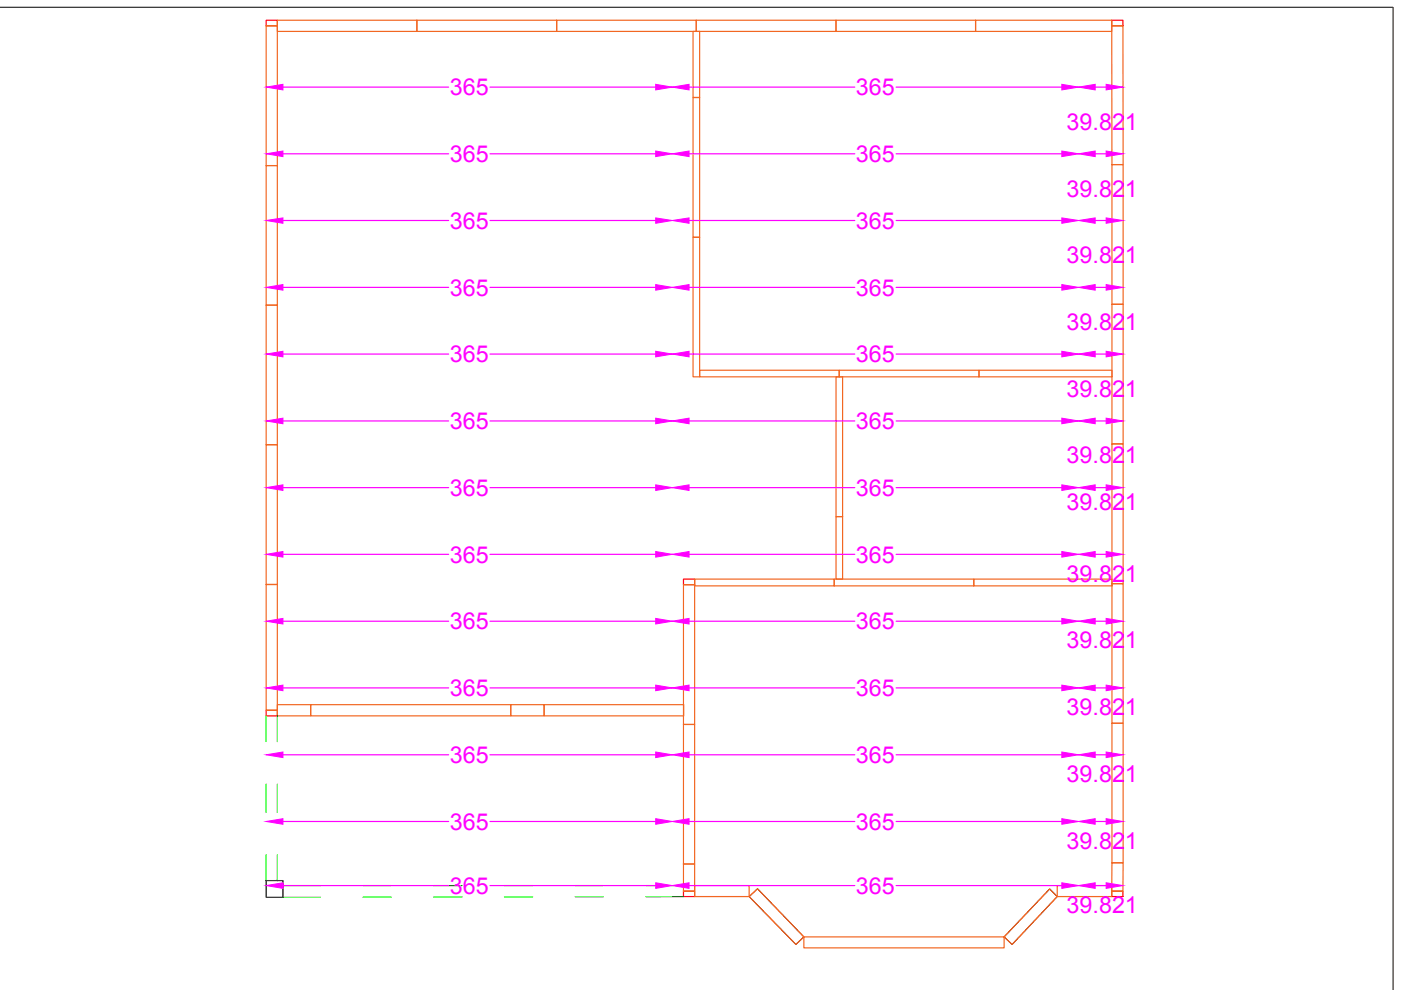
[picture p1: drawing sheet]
<svg xmlns="http://www.w3.org/2000/svg" width="297mm" height="210mm" viewBox="0 0 297 210" stroke-linecap="round" stroke-linejoin="round" font-family="sans-serif">
<!-- layer: 0 -->
<path d="M0 1.5h295.4v208.4" fill="none" stroke="#000" stroke-width=".21"/>
<path d="M56.4 4.3h2.4v1.2h-2.4zM235.7 4.3h2.4v1.2h-2.4zM144.9 122.8h2.4v1.2h-2.4zM56.4 150.6h2.4v1.2h-2.4zM144.9 188.9h2.4v1.2h-2.4zM235.7 188.9h2.4v1.2h-2.4z" fill="none" stroke="#f00" stroke-width=".25"/>
<!-- layer: Press Panel -->
<g fill="none" stroke="#f26722" stroke-width=".25">
<path d="M56.4 5.5h2.4v29.6h-2.4zM58.8 4.3h29.6v2.4h-29.6zM88.4 4.3h29.6v2.4h-29.6zM118 4.3h29.6v2.4h-29.6zM146.9 6.7h1.4v14h-1.4zM147.6 4.3h29.6v2.4h-29.6zM177.2 4.3h29.6v2.4h-29.6zM206.8 4.3h28.9v2.4h-28.9zM235.7 5.5h2.4v29.4h-2.3zM56.4 35.1h2.4v29.6h-2.4zM146.9 20.7h1.4v29.6h-1.4zM235.8 34.9h2.3v29.6h-2.3z"/>
<path d="M146.9 50.3h1.4v29.6h-1.4zM56.4 64.7h2.4v29.6h-2.4zM148.3 78.5h29.6v1.4h-29.6zM177.2 79.9h1.4v29.6h-1.4zM177.9 78.5h29.7v1.4h-29.7zM207.6 78.5h28.2v1.4h-28.2zM235.8 64.5h2.3v29.6h-2.3zM56.4 94.3h2.4v29.6h-2.4zM235.8 94.1h2.3v29.7h-2.3zM177.2 109.5h1.4v13.3h-1.4zM56.4 123.9h2.4v26.7h-2.4zM144.9 124h2.4v29.6h-2.4z"/>
<path d="M147.3 122.8h29.6v1.4h-29.6zM176.9 122.8h29.6v1.4h-29.6zM206.5 122.8h29.3v1.4h-29.3zM235.8 123.8h2.3v29.5h-2.3zM58.8 149.4h7.1v2.4h-7.1zM65.9 149.4h42.4v2.4h-42.4zM108.3 149.4h7.1v2.4h-7.1zM115.4 149.4h29.5v2.4h-29.5zM144.9 153.6h2.4v29.6h-2.4zM235.8 153.3h2.3v29.6h-2.3zM144.9 183.2h2.4v5.7h-2.4zM147.3 187.8h11.5v2.3h-11.5z"/>
<path d="M170.4 198.6h42.5v2.4h-42.5zM224.2 187.8h11.5v2.3h-11.5zM235.8 182.9h2.3v6h-2.4z"/>
</g>
<!-- layer: PDF4_SA_DUVAR -->
<path d="M235.8 64.5h2.3" fill="none" stroke="#000" stroke-width=".21"/>
<!-- layer: PDF4_0 -->
<path d="M158.8 190.1l1.8-1.7 9.8 10.2-1.7 1.7zM222.5 188.5l1.7 1.6-9.6 10.2-1.7-1.7z" fill="none" stroke="#000" stroke-width=".21"/>
<!-- layer: 0 -->
<path d="M158.8 190.1l1.8-1.7 9.8 10.2-1.7 1.7zM222.5 188.5l1.7 1.6-9.6 10.2-1.7-1.7z" fill="none" stroke="#f26722" stroke-width=".25"/>
<g fill="none" stroke="#0f0" stroke-width=".25">
<path d="M56.4 151.8v5.4M58.8 151.8v5.4M56.4 166.3v6M58.8 166.3v6M56.4 181.2v5.5M58.8 181.2v5.5M60 190.3h7.9M60 187.8h7.9M77 190.2h5.9M77 187.8h5.9M91.9 187.8h6.1M98 190.2h-6.1"/>
<path d="M106.9 190.2h6M106.9 187.8h6M122 190.1h5.9M122 187.8h5.9M136.9 187.8h8M144.9 190.1h-8"/>
</g>
<!-- layer: PDF3_0 -->
<path d="M56.4 186.7h3.6v3.6h-3.6z" fill="none" stroke="#000" stroke-width=".25"/>
<!-- layer: 0 -->
<g fill="none" stroke="#f0f" stroke-width=".25">
<path d="M60 18.5h35.1M103.9 18.5h35.1M146.1 18.5h35.1M190 18.5h35.1M232.2 18.5h2.3M60 32.6h35.1M103.9 32.6h35.1M146.1 32.6h35.1M190 32.6h35.1M232.2 32.6h2.3M60 46.8h35.1M103.9 46.8h35.1"/>
<path d="M146.1 46.8h35.1M190 46.8h35.1M232.2 46.8h2.3M60 60.9h35.1M60 75.1h35.1M103.9 60.9h35.1M103.9 75.1h35.1M146.1 60.9h35.1M146.1 75.1h35.1M190 60.9h35.1M190 75.1h35.1M232.2 60.9h2.3"/>
<path d="M232.2 75.1h2.3M60 89.3h35.1M103.9 89.3h35.1M146.1 89.3h35.1M190 89.3h35.1M232.2 89.3h2.3M60 103.4h35.1M60 117.5h35.1M103.9 103.4h35.1M103.9 117.5h35.1M146.1 103.4h35.1M146.1 117.5h35.1"/>
<path d="M190 103.4h35.1M190 117.5h35.1M232.2 103.4h2.3M232.2 117.5h2.3M60 131.7h35.1M103.9 131.7h35.1M146.1 131.7h35.1M190 131.7h35.1M232.2 131.7h2.3M60 145.9h35.1M103.9 145.9h35.1M146.1 145.9h35.1"/>
<path d="M190 145.9h35.1M232.2 145.9h2.3M60 160h35.1M60 174.2h35.1M103.9 160h35.1M103.9 174.2h35.1M146.1 160h35.1M146.1 174.2h35.1M190 160h35.1M190 174.2h35.1M232.2 160h2.3M232.2 174.2h2.3"/>
<path d="M60 187.8h35.1M103.9 187.8h35.1M146.1 187.8h35.1M190 187.8h35.1M232.2 187.8h2.3"/>
</g>
<g fill="#f0f" stroke="#f0f" stroke-width=".21">
<path d="M139 17.9l3.5 .6-3.5 .6z"/>
<path d="M56.4 18.5l3.6-.6v1.2z"/>
<path d="M225.1 17.9l3.6 .6-3.6 .6z"/>
<path d="M142.5 18.5l3.6-.6v1.2z"/>
<path d="M234.5 17.9l3.6 .6-3.6 .6z"/>
<path d="M228.7 18.5l3.5-.6v1.2z"/>
<path d="M139 32l3.5 .6-3.5 .6z"/>
<path d="M56.4 32.6l3.6-.6v1.2z"/>
<path d="M225.1 32l3.6 .6-3.6 .6z"/>
<path d="M142.5 32.6l3.6-.6v1.2z"/>
<path d="M234.5 32l3.6 .6-3.6 .6z"/>
<path d="M228.7 32.6l3.5-.6v1.2z"/>
<path d="M139 46.2l3.5 .6-3.5 .5z"/>
<path d="M56.4 46.8l3.6-.6v1.1z"/>
<path d="M225.1 46.2l3.6 .6-3.6 .5z"/>
<path d="M142.5 46.8l3.6-.6v1.1z"/>
<path d="M234.5 46.2l3.6 .6-3.6 .5z"/>
<path d="M228.7 46.8l3.5-.6v1.1z"/>
<path d="M139 60.3l3.5 .6-3.5 .6z"/>
<path d="M56.4 60.9l3.6-.6v1.2z"/>
<path d="M225.1 60.3l3.6 .6-3.6 .6z"/>
<path d="M142.5 60.9l3.6-.6v1.2z"/>
<path d="M234.5 60.3l3.6 .6-3.6 .6z"/>
<path d="M228.7 60.9l3.5-.6v1.2z"/>
<path d="M139 74.5l3.5 .6-3.5 .6z"/>
<path d="M56.4 75.1l3.6-.6v1.2z"/>
<path d="M225.1 74.5l3.6 .6-3.6 .6z"/>
<path d="M142.5 75.1l3.6-.6v1.2z"/>
<path d="M234.5 74.5l3.6 .6-3.6 .6z"/>
<path d="M228.7 75.1l3.5-.6v1.2z"/>
<path d="M139 88.7l3.5 .6-3.5 .5z"/>
<path d="M56.4 89.3l3.6-.6v1.1z"/>
<path d="M225.1 88.7l3.6 .6-3.6 .5z"/>
<path d="M142.5 89.3l3.6-.6v1.1z"/>
<path d="M234.5 88.7l3.6 .6-3.6 .5z"/>
<path d="M228.7 89.3l3.5-.6v1.1z"/>
<path d="M139 102.8l3.5 .6-3.5 .6z"/>
<path d="M56.4 103.4l3.6-.6v1.2z"/>
<path d="M225.1 102.8l3.6 .6-3.6 .6z"/>
<path d="M142.5 103.4l3.6-.6v1.2z"/>
<path d="M234.5 102.8l3.6 .6-3.6 .6z"/>
<path d="M228.7 103.4l3.5-.6v1.2z"/>
<path d="M139 116.9l3.5 .6-3.5 .6z"/>
<path d="M56.4 117.5l3.6-.6v1.2z"/>
<path d="M225.1 116.9l3.6 .6-3.6 .6z"/>
<path d="M142.5 117.5l3.6-.6v1.2z"/>
<path d="M234.5 116.9l3.6 .6-3.6 .6z"/>
<path d="M228.7 117.5l3.5-.6v1.2z"/>
<path d="M139 131.1l3.5 .6-3.5 .6z"/>
<path d="M56.4 131.7l3.6-.6v1.2z"/>
<path d="M225.1 131.1l3.6 .6-3.6 .6z"/>
<path d="M142.5 131.7l3.6-.6v1.2z"/>
<path d="M234.5 131.1l3.6 .6-3.6 .6z"/>
<path d="M228.7 131.7l3.5-.6v1.2z"/>
<path d="M139 145.3l3.5 .6-3.5 .5z"/>
<path d="M56.4 145.9l3.6-.6v1.1z"/>
<path d="M225.1 145.3l3.6 .6-3.6 .5z"/>
<path d="M142.5 145.9l3.6-.6v1.1z"/>
<path d="M234.5 145.3l3.6 .6-3.6 .5z"/>
<path d="M228.7 145.9l3.5-.6v1.1z"/>
<path d="M139 159.4l3.5 .6-3.5 .6z"/>
<path d="M56.4 160l3.6-.6v1.2z"/>
<path d="M225.1 159.4l3.6 .6-3.6 .6z"/>
<path d="M142.5 160l3.6-.6v1.2z"/>
<path d="M234.5 159.4l3.6 .6-3.6 .6z"/>
<path d="M228.7 160l3.5-.6v1.2z"/>
<path d="M139 173.6l3.5 .6-3.5 .6z"/>
<path d="M56.4 174.2l3.6-.6v1.2z"/>
<path d="M225.1 173.6l3.6 .6-3.6 .6z"/>
<path d="M142.5 174.2l3.6-.6v1.2z"/>
<path d="M234.5 173.6l3.6 .6-3.6 .6z"/>
<path d="M228.7 174.2l3.5-.6v1.2z"/>
<path d="M139 187.2l3.5 .6-3.5 .6z"/>
<path d="M56.4 187.8l3.6-.6v1.2z"/>
<path d="M225.1 187.2l3.6 .6-3.6 .6z"/>
<path d="M142.5 187.8l3.6-.6v1.2z"/>
<path d="M234.5 187.2l3.6 .6-3.6 .6z"/>
<path d="M228.7 187.8l3.5-.6v1.2z"/>
</g>
<g font-size="4.9" fill="#f0f">
<text x="95.4" y="20.2">365</text>
<text x="181.5" y="20.2">365</text>
<text x="226.1" y="27.5">39.821</text>
<text x="95.4" y="34.3">365</text>
<text x="181.5" y="34.3">365</text>
<text x="226.1" y="41.7">39.821</text>
<text x="95.4" y="48.5">365</text>
<text x="181.5" y="48.5">365</text>
<text x="226.1" y="55.8">39.821</text>
<text x="95.4" y="62.7">365</text>
<text x="181.5" y="62.7">365</text>
<text x="226.1" y="70">39.821</text>
<text x="95.4" y="76.8">365</text>
<text x="181.5" y="76.8">365</text>
<text x="226.1" y="84.1">39.821</text>
<text x="95.4" y="91">365</text>
<text x="181.5" y="91">365</text>
<text x="226.1" y="98.3">39.821</text>
<text x="95.4" y="105.1">365</text>
<text x="181.5" y="105.1">365</text>
<text x="226.1" y="108.1">39.821</text>
<text x="95.4" y="119.3">365</text>
<text x="181.5" y="119.3">365</text>
<text x="226.1" y="123.3">39.821</text>
<text x="95.4" y="133.4">365</text>
<text x="181.5" y="133.4">365</text>
<text x="226.1" y="137.5">39.821</text>
<text x="95.4" y="147.6">365</text>
<text x="181.5" y="147.6">365</text>
<text x="226.1" y="151.7">39.821</text>
<text x="95.4" y="161.8">365</text>
<text x="181.5" y="161.8">365</text>
<text x="226.1" y="165.8">39.821</text>
<text x="95.4" y="175.9">365</text>
<text x="181.5" y="175.9">365</text>
<text x="226.1" y="180">39.821</text>
<text x="95.4" y="189.5">365</text>
<text x="181.5" y="189.5">365</text>
<text x="226.1" y="193.5">39.821</text>
</g>
</svg>
